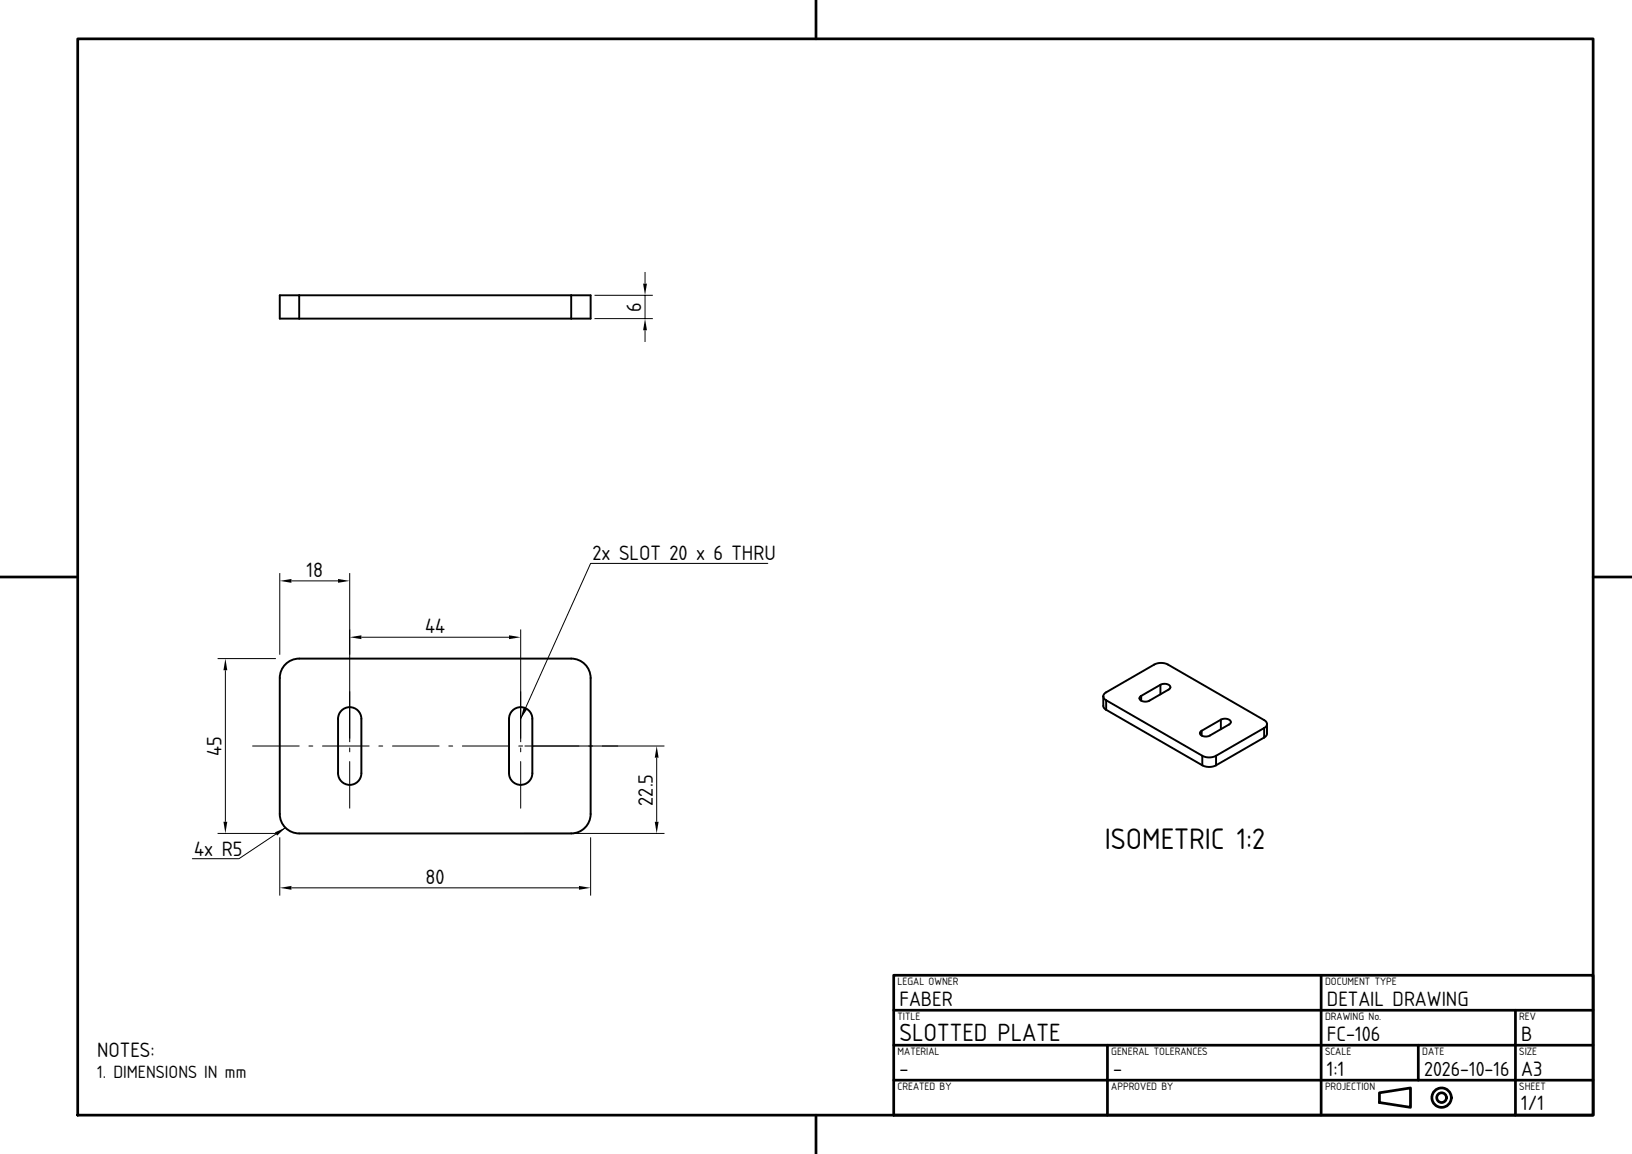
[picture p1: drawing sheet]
<svg xmlns="http://www.w3.org/2000/svg" width="420mm" height="297mm" viewBox="0 0 420 297" stroke-linecap="round" stroke-linejoin="round" font-family="sans-serif">
<!-- layer: visible -->
<g fill="none" stroke="#000" stroke-width=".5">
<path d="M77 76h-5v6h5M77 76h70M77 76v6M147 76h5v6h-5M147 76v6M77 82h70M73.2 171.3a5 5 0 0 1 3.8-1.8h70a5 5 0 0 1 5 5v35a5 5 0 0 1-5 5h-70a5 5 0 0 1-5-5v-35a5 5 0 0 1 1.2-3.2zM283.9 179.2l.2-.5 .5-.5 12.5-7.2 1.1-.3h1.3l1.1 .3 24.8 14.3 .5 .5 .2 .5M283.9 179.2l.2 .6 .6 .4M283.9 179.2l.1 2.6 .7 .9M293.7 179.1v1.2M298.6 176.2l.9-.2 .9 .1 .7 .4 .1 .5-.4 .5-5.4 3h-1.1l-.8-.3-.2-.6 .4-.5"/>
<path d="M298.6 176.2l-4.9 2.9M298.6 176.2v2.5M87.7 183.1a3 3 0 0 1 3.3-.9 3 3 0 0 1 2 2.8v14a3 3 0 0 1-3 3 3 3 0 0 1-3-3v-14l.1-.7zM131.7 183.1a3 3 0 0 1 3.3-.9 3 3 0 0 1 2 2.8v14a3 3 0 0 1-3 3 3 3 0 0 1-3-3v-14l.1-.7zM284.7 180.2l24.7 14.3M284.7 182.7l24.7 14.3M284.7 180.2v2.5M309.2 188.1v1.2M309.4 194.5l1.8 .4 1.8-.4M309.4 197l1.8 .4 1.8-.4M309.4 194.5v2.5M313 194.5v2.5"/>
<path d="M314.2 185.2l.8-.2 1 .1 .6 .4 .1 .5-.4 .4-5.4 3.1h-1l-.8-.3-.3-.6 .4-.5M314.2 185.2l-5 2.9M314.2 185.2v2.5M325.3 187.4l-12.3 7.1M325.3 189.8l-12.3 7.2M325.3 187.4v2.4M326.1 186.3l-.2 .6-.6 .5M326.1 186.3l-.1 2.7-.7 .8"/>
</g>
<!-- layer: center -->
<g fill="none" stroke="#000" stroke-width=".26">
<path d="M90 178v12M134 178v12M65 192h12M79.5 192h1M83 192h12M90 192.5v1M90 196v12M97.5 192h1M101 192h12M115.5 192h1M119 192h12M133.5 192h1"/>
<path d="M134 192.5v1M134 196v12M137 192h12M151.5 192h1M155 192h4"/>
</g>
<!-- layer: dim -->
<path d="M197.6 145h-45.6l-18 40M73.5 213l-12 8h-12" fill="none" stroke="#000" stroke-width=".26"/>
<path d="M134.8 182.1l.9 .4-1.7 2.5zM70.8 214.2l2.7-1.2-2.2 2.1z" fill="#000"/>
<!-- layer: frame -->
<g fill="none" stroke="#000" stroke-width=".7">
<path d="M20 10h390v277h-390zM210 0v10M0 148.5h20M410 148.5h10M230 251h180v36h-180zM230 260h180M340 251v36M390 260v27M230 278h180M230 269h180M285 269v18M365 269v9"/>
<path d="M210 287v10M355 281.2l8-1.2v5l-8-1.3z"/>
<circle cx="371" cy="282.5" r="2.5"/>
<circle cx="371" cy="282.5" r="1.25"/>
</g>
<!-- layer: Dimensions -->
<g fill="none" stroke="#000" stroke-width=".26">
<path d="M153 76h15M166 70v3M166 76v6M153 82h15M166 85v3M72 147.5v21M75 149.5h12M90 147.5v43.5M56 169.5h15M58 172.5v39M93 164h38M134 162v29"/>
<path d="M135 192h36M169 195v16.5M56 214.5h15M72 215.5v15M135 214.5h36M152 215.5v15M75 228.5h74"/>
</g>
<path d="M165.5 73h1l-.5 3zM166 82l.5 3h-1zM72 149.5l3-.5v1zM87 149l3 .5-3 .5zM58 169.5l.5 3h-1zM90 164l3-.5v1zM131 163.5l3 .5-3 .5zM169 192l.5 3h-1zM57.5 211.5h1l-.5 3zM168.5 211.5h1l-.5 3zM72 228.5l3-.5v1zM149 228l3 .5-3 .5z" fill="#000"/>
<text font-size="7.2" x="284.3" y="218.4">ISOMETRIC 1:2</text>
<text font-size="6" x="231.5" y="267.8">SLOTTED PLATE</text>
<g font-size="5">
<text x="165" y="80.2" transform="rotate(-90 165 80.2)">6</text>
<text x="78.9" y="148.5">18</text>
<text x="152.5" y="144.2">2x SLOT 20 x 6 THRU</text>
<text x="109.4" y="163">44</text>
<text x="57" y="194.5" transform="rotate(-90 57 194.5)">45</text>
<text x="168" y="207.3" transform="rotate(-90 168 207.3)">22.5</text>
<text x="50" y="220.2">4x R5</text>
<text x="109.5" y="227.5">80</text>
<text x="231.5" y="258.8">FABER</text>
<text x="341.5" y="258.8">DETAIL DRAWING</text>
<text x="341.5" y="267.8">FC-106</text>
<text x="391.5" y="267.8">B</text>
<text x="25" y="272">NOTES:</text>
<text x="231.5" y="276.8">-</text>
<text x="286.5" y="276.8">-</text>
<text x="341.5" y="276.8">1:1</text>
<text x="391.5" y="276.8">A3</text>
<text x="391.5" y="285.8">1/1</text>
</g>
<text font-size="4.9" x="366.5" y="276.8">2026-10-16</text>
<text font-size="4.3" x="25" y="277.5">1. DIMENSIONS IN mm</text>
<g font-size="2.6">
<text x="231" y="253.4">LEGAL OWNER</text>
<text x="341" y="253.4">DOCUMENT TYPE</text>
<text x="231" y="262.4">TITLE</text>
<text x="341" y="262.4">DRAWING No.</text>
<text x="391" y="262.4">REV</text>
<text x="231" y="271.4">MATERIAL</text>
<text x="286" y="271.4">GENERAL TOLERANCES</text>
<text x="341" y="271.4">SCALE</text>
<text x="366" y="271.4">DATE</text>
<text x="391" y="271.4">SIZE</text>
<text x="231" y="280.4">CREATED BY</text>
<text x="286" y="280.4">APPROVED BY</text>
<text x="341" y="280.4">PROJECTION</text>
<text x="391" y="280.4">SHEET</text>
</g>
</svg>
